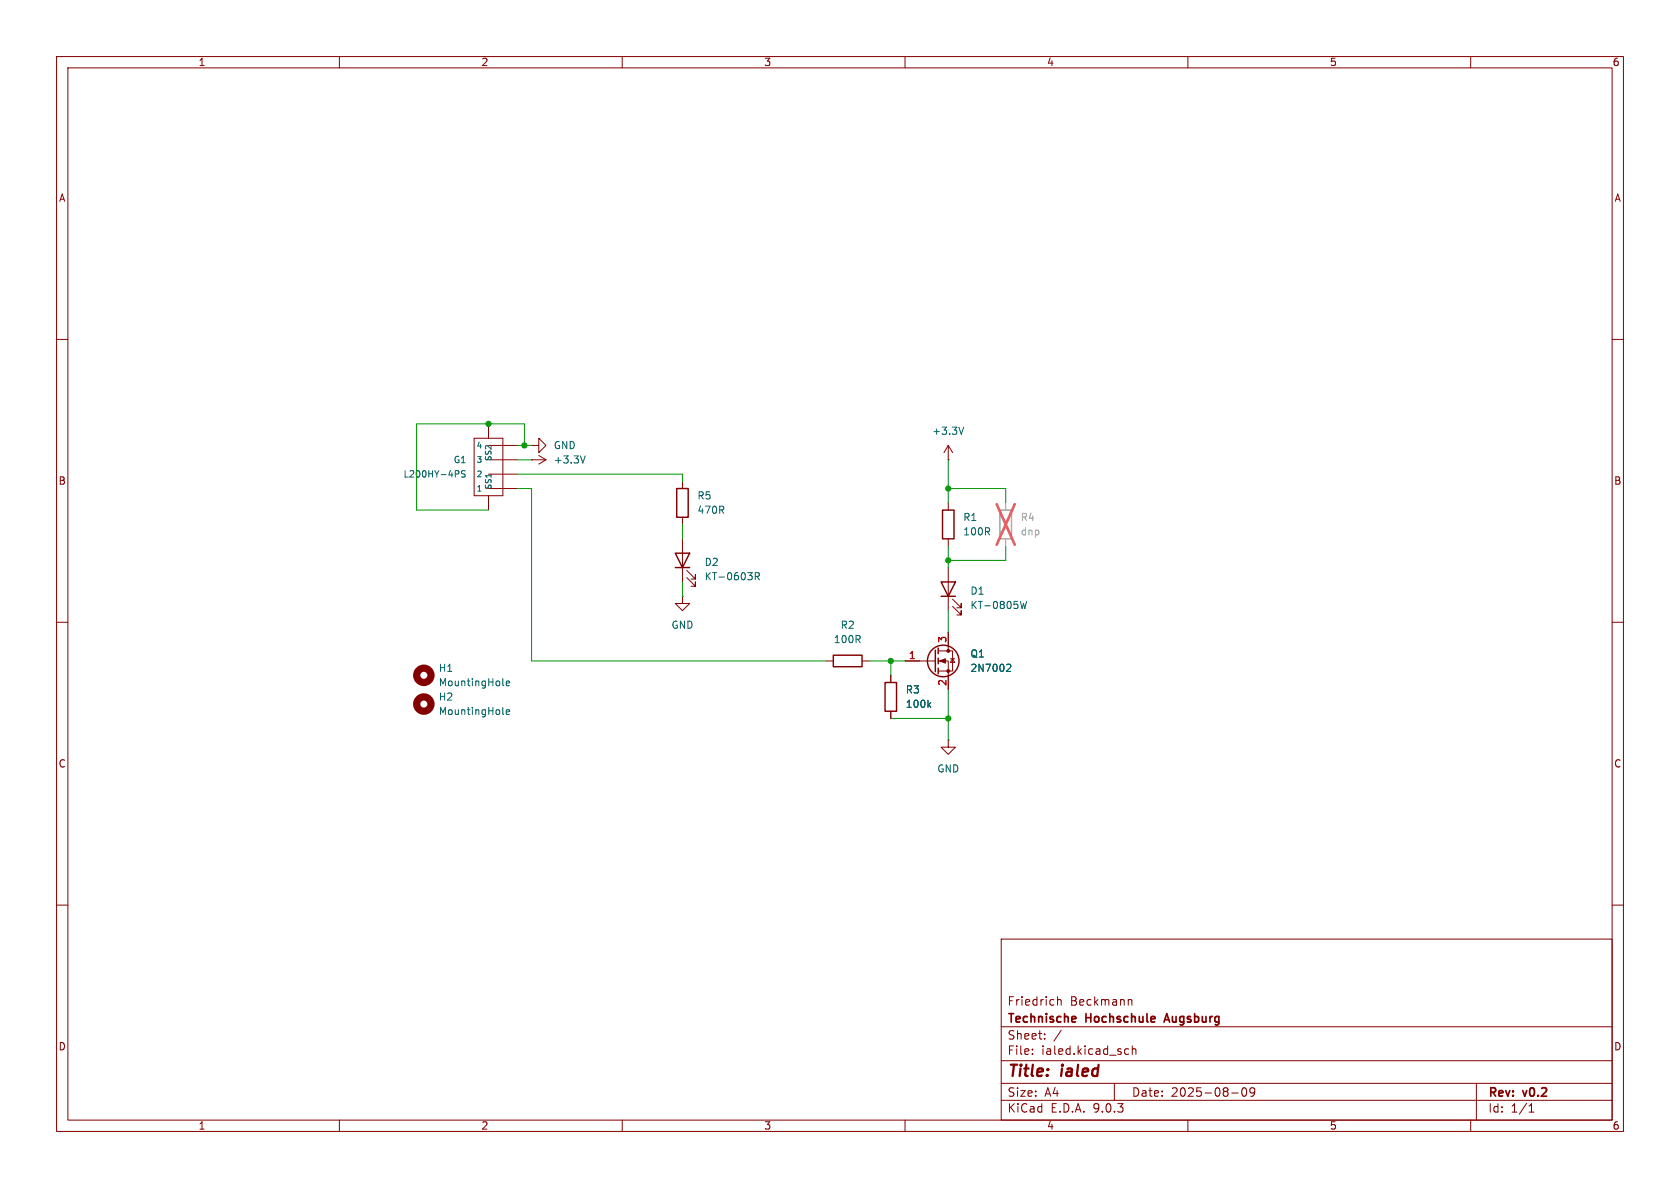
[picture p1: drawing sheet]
<svg xmlns="http://www.w3.org/2000/svg" width="297mm" height="210mm" viewBox="0 0 297 210" stroke-linecap="round" stroke-linejoin="round" font-family="sans-serif">
<g fill="none" stroke="#840000" stroke-width=".18">
<path d="M10 10h277v190h-277zM12 12h273v186h-273zM60 10v2M110 10v2M160 10v2M210 10v2M260 10v2M10 60h2M83.8 77.5h5.1v10.1h-5.1zM86.4 78.7h5M86.4 74.9v2.6M94 78.7h1.2v-1.2l1.3 1.2-1.3 1.3v-1.3"/>
<path d="M94 78.7h.1M167.6 78.7v2.6M167.6 78.7l-.7 1.3M167.6 78.7l.8 1.3M285 60h2M86.4 81.3h5M86.4 86.4h5M86.4 83.8h5M86.4 87.6v2.6M94 81.3h.1M94 81.3h2.5M95.2 80.5l1.3 .8"/>
<path d="M96.5 81.3l-1.3 .7M120.6 85.1v1.3M120.6 91.4v1.3M120.6 95.3v7.6M167.6 81.3h.1M167.6 88.9v1.3M167.6 95.3v1.2M10 110h2M120.6 105.4v1.3h1.3l-1.3 1.3-1.2-1.3h1.2M120.6 105.4h.1M121.4 102.1l1.5 1.5v-.7v.7h-.7M121.4 100.8l1.5 1.6v-.8v.8h-.7"/>
<path d="M146 116.8h1.3M152.4 116.8h1.3M157.5 119.4v1.3M160 116.8h5.4M165.9 115.1h2.5v3.5h-2.5M165.9 116.8h1.7v5.1M167.6 100.3v7.7M167.6 111.8v3.3M168 116.5h.8M168.4 116.5l.4 .6h-.8zM168.4 107.2l1.5 1.5v-.7v.7h-.7M168.4 105.9l1.5 1.5v-.7v.7h-.7"/>
<path d="M285 110h2M157.5 125.7v1.3M167.6 130.8v1.3h1.3l-1.3 1.3-1.2-1.3h1.2M167.6 130.8h.1M10 160h2M177 166h108v32h-108zM187 176.2v1.5M187 176.8l.2-.1 .3 .1 .1 .9M199.5 176.8h.5l.1 .9M285 160h2M60 198v2M110 198v2"/>
<path d="M160 198v2M177 194.5h108M177 191.5h108M177 187.5h108M177 181.5h108M182.5 186.3v.1M182.5 185.5v.1M184.7 183.6v.1M184.7 182.8v.1M187.6 182.1l-1.3 2M197 191.5v3M199 186.3h.5"/>
<path d="M199 185.5h.5M200.2 185.5l.2-.1 .3 .1 .1 .9M200.2 184.9v1.5M210 198v2M217.7 193.2h1.2M219.7 192.4l.2-.1a.81 .81 0 0 1 .6 .6 .81 .81 0 0 1-.3 .8l-.2 .1a.81 .81 0 0 1-.3-1.4zM221.8 192.9l-.3 .3h-.3l-.2-.3 .1-.5 .4-.1 .2 .1a.99 .99 0 0 1-.3 1.4h-.3M260 198v2M261 191.5v6.5M270.3 196.6h.9M270.3 195.5l.4-.4v1.5"/>
</g>
<path d="M190.1 179.8l.1 .2-.7 .2M206.3 179.2l-.5 1.5M205.9 180.3h.7" fill="none" stroke="#840000" stroke-width=".3"/>
<g fill="none" stroke="#840000" stroke-width=".25">
<path d="M119.4 97.8h2.5l-1.3 2.5zM119.6 86.4h2.1v5h-2.1zM166.6 90.2h2.1v5.1h-2.1zM119.4 100.3h2.5M147.3 115.8h5.1v2.1h-5.1zM165.4 114.9v3.8M165.9 114.6v1M165.9 116.3v1M165.9 118.1v1M166.4 102.9h2.5l-1.3 2.5zM166.4 105.4h2.5M156.5 120.7h2v5h-2z"/>
<circle cx="166.8" cy="116.8" r="2.79"/>
</g>
<g fill="#840000" stroke="#840000" stroke-width=".18">
<path d="M166.1 116.8l1-.3v.7z"/>
<circle cx="167.6" cy="115.1" r=".25"/>
<circle cx="167.6" cy="118.6" r=".25"/>
</g>
<g fill="none" stroke="#006464" stroke-width=".18">
<path d="M170.4 75.5l-.5 1.3M80.9 83.2l.2 .2-.2 .4M82.2 83.3l-.4-.1-.2 .1v.3l.5 .3 .1 .2-.2 .2h-.4M103.5 80.6l-.5 1.3M133.5 101.9l.6-.1 .1-.1v-.4l-.7-.1v1.3M133.8 101.9l.4 .6M178.2 117.4l.4 .1 .1 .3-.8 .9h.8M180.4 106.3l.3 1.3 .2-.9 .3 .9 .3-1.3M88.9 126.1l.2 .2M88.9 121l.2 .2M89.5 125.9l.6-.1-.1-.3h-.3l-.2 .1 .1 .6h.4M89.5 120.8l.6-.1-.1-.3h-.3l-.2 .2 .1 .6h.4"/>
<path d="M164.2 124.6l.3 .4M164.5 124.2l-.4 .5"/>
</g>
<g fill="none" stroke="#840000" stroke-width="1.3">
<circle cx="74.9" cy="119.4" r="1.27"/>
<circle cx="74.9" cy="124.5" r="1.27"/>
</g>
<path d="M176.8 90.2h2v5.1h-2z" fill="none" stroke="#a1a1a1" stroke-width=".25"/>
<path d="M177.8 88.9v1.3M177.8 95.3v1.2" fill="none" stroke="#a1a1a1" stroke-width=".18"/>
<path d="M176.2 89.1l3.2 7.2M179.4 89.1l-3.2 7.2" fill="none" stroke="#e65255" stroke-width=".46"/>
<g fill="none" stroke="#009600" stroke-width=".18">
<path d="M91.4 78.7h2.6M92.7 78.7v-3.8h-19v15.3h12.7M91.4 86.4h2.6v30.4h52M91.4 81.3h2.6M91.4 83.8h29.2v1.3M120.6 92.7v2.6M167.6 86.4h10.2v2.5M167.6 81.3v7.6M167.6 96.5v3.8M177.8 96.5v2.6h-10.2M120.6 102.9v2.5M153.7 116.8h6.3"/>
<path d="M157.5 116.8v2.6M167.6 108v3.8M157.5 127h10.1M167.6 121.9v8.9"/>
</g>
<g fill="#009600" stroke="#009600" stroke-width=".18">
<circle cx="167.6" cy="99.1" r=".46"/>
<circle cx="167.6" cy="86.4" r=".46"/>
<circle cx="157.5" cy="116.8" r=".46"/>
<circle cx="167.6" cy="127" r=".46"/>
<circle cx="86.4" cy="74.9" r=".46"/>
<circle cx="92.7" cy="78.7" r=".46"/>
</g>
<g font-size="2.8" fill="#840000">
<text x="178" y="190.9">Title:</text>
<text x="187.7" y="190.9">ialed</text>
</g>
<g font-size="2.1" fill="#840000">
<text x="178" y="178">Friedrich</text>
<text x="189.2" y="178">Beckmann</text>
<text x="178" y="184">Sheet:</text>
<text x="178" y="181.2">Technische</text>
<text x="192" y="181.2">Hochschule</text>
<text x="206.6" y="181.2">Augsburg</text>
<text x="178" y="186.7">File:</text>
<text x="184.1" y="186.7">ialed.kicad_sch</text>
<text x="178" y="196.9">KiCad</text>
<text x="178" y="194.1">Size:</text>
<text x="184.7" y="194.1">A4</text>
<text x="185.7" y="196.9">E.D.A.</text>
<text x="193.3" y="196.9">9.0.3</text>
<text x="200" y="194.1">Date:</text>
<text x="207" y="194.1">2025-08-09</text>
<text x="263" y="194.3">Rev:</text>
<text x="263" y="196.9">Id:</text>
<text x="267.1" y="196.9">1/1</text>
<text x="269.4" y="194.3">v0.2</text>
</g>
<g font-size="1.8" fill="#840000">
<text x="35" y="11.9">1</text>
<text x="85" y="11.9">2</text>
<text x="135" y="11.9">3</text>
<text x="185" y="11.9">4</text>
<text x="235" y="11.9">5</text>
<text x="285" y="11.9">6</text>
<text x="10.3" y="35.9">A</text>
<text x="285.3" y="35.9">A</text>
<text x="10.3" y="85.9">B</text>
<text x="285.3" y="85.9">B</text>
<text x="10.3" y="135.9">C</text>
<text x="285.3" y="135.9">C</text>
<text x="10.3" y="185.9">D</text>
<text x="285.3" y="185.9">D</text>
<text x="35" y="199.9">1</text>
<text x="85" y="199.9">2</text>
<text x="135" y="199.9">3</text>
<text x="185" y="199.9">4</text>
<text x="235" y="199.9">5</text>
<text x="285" y="199.9">6</text>
</g>
<g font-size="1.8" fill="#006464">
<text x="164.7" y="77.1">+3.3V</text>
<text x="97.8" y="79.6">GND</text>
<text x="97.8" y="82.1">+3.3V</text>
<text x="123.2" y="88.5">R5</text>
<text x="123.2" y="91">470R</text>
<text x="170.2" y="92.3">R1</text>
<text x="170.2" y="94.8">100R</text>
<text x="124.5" y="100.2">D2</text>
<text x="124.5" y="102.8">KT-0603R</text>
<text x="171.5" y="105.3">D1</text>
<text x="171.5" y="107.9">KT-0805W</text>
<text x="118.6" y="111.4">GND</text>
<text x="147.3" y="113.9">100R</text>
<text x="148.5" y="111.4">R2</text>
<text x="77.5" y="119">H1</text>
<text x="171.5" y="116.4">Q1</text>
<text x="171.5" y="119">2N7002</text>
<text x="77.5" y="124.1">H2</text>
<text x="77.5" y="121.5">MountingHole</text>
<text x="160" y="122.8">R3</text>
<text x="160" y="125.3">100k</text>
<text x="77.5" y="126.6">MountingHole</text>
<text x="165.6" y="136.8">GND</text>
</g>
<g font-size="1.8" fill="#989898">
<text x="180.3" y="92.3">R4</text>
<text x="180.3" y="94.8">dnp</text>
</g>
<g font-size="1.8" fill="#a90000">
<text x="167.4" y="113.7" transform="rotate(-90 167.4 113.7)">3</text>
<text x="160.6" y="116.6">1</text>
<text x="167.4" y="121.4" transform="rotate(-90 167.4 121.4)">2</text>
</g>
<g font-size="1.6" fill="#006464">
<text x="80.1" y="82.1">G1</text>
<text x="71.2" y="84.6">L200HY-4PS</text>
</g>
<g font-size="1.4" fill="#006464">
<text x="84.1" y="82">3</text>
<text x="84.1" y="79.5">4</text>
<text x="87.1" y="81.6" transform="rotate(-90 87.1 81.6)">SS2</text>
<text x="84.1" y="87.1">1</text>
<text x="84.1" y="84.6">2</text>
<text x="87.1" y="86.6" transform="rotate(-90 87.1 86.6)">SS1</text>
</g>
</svg>
